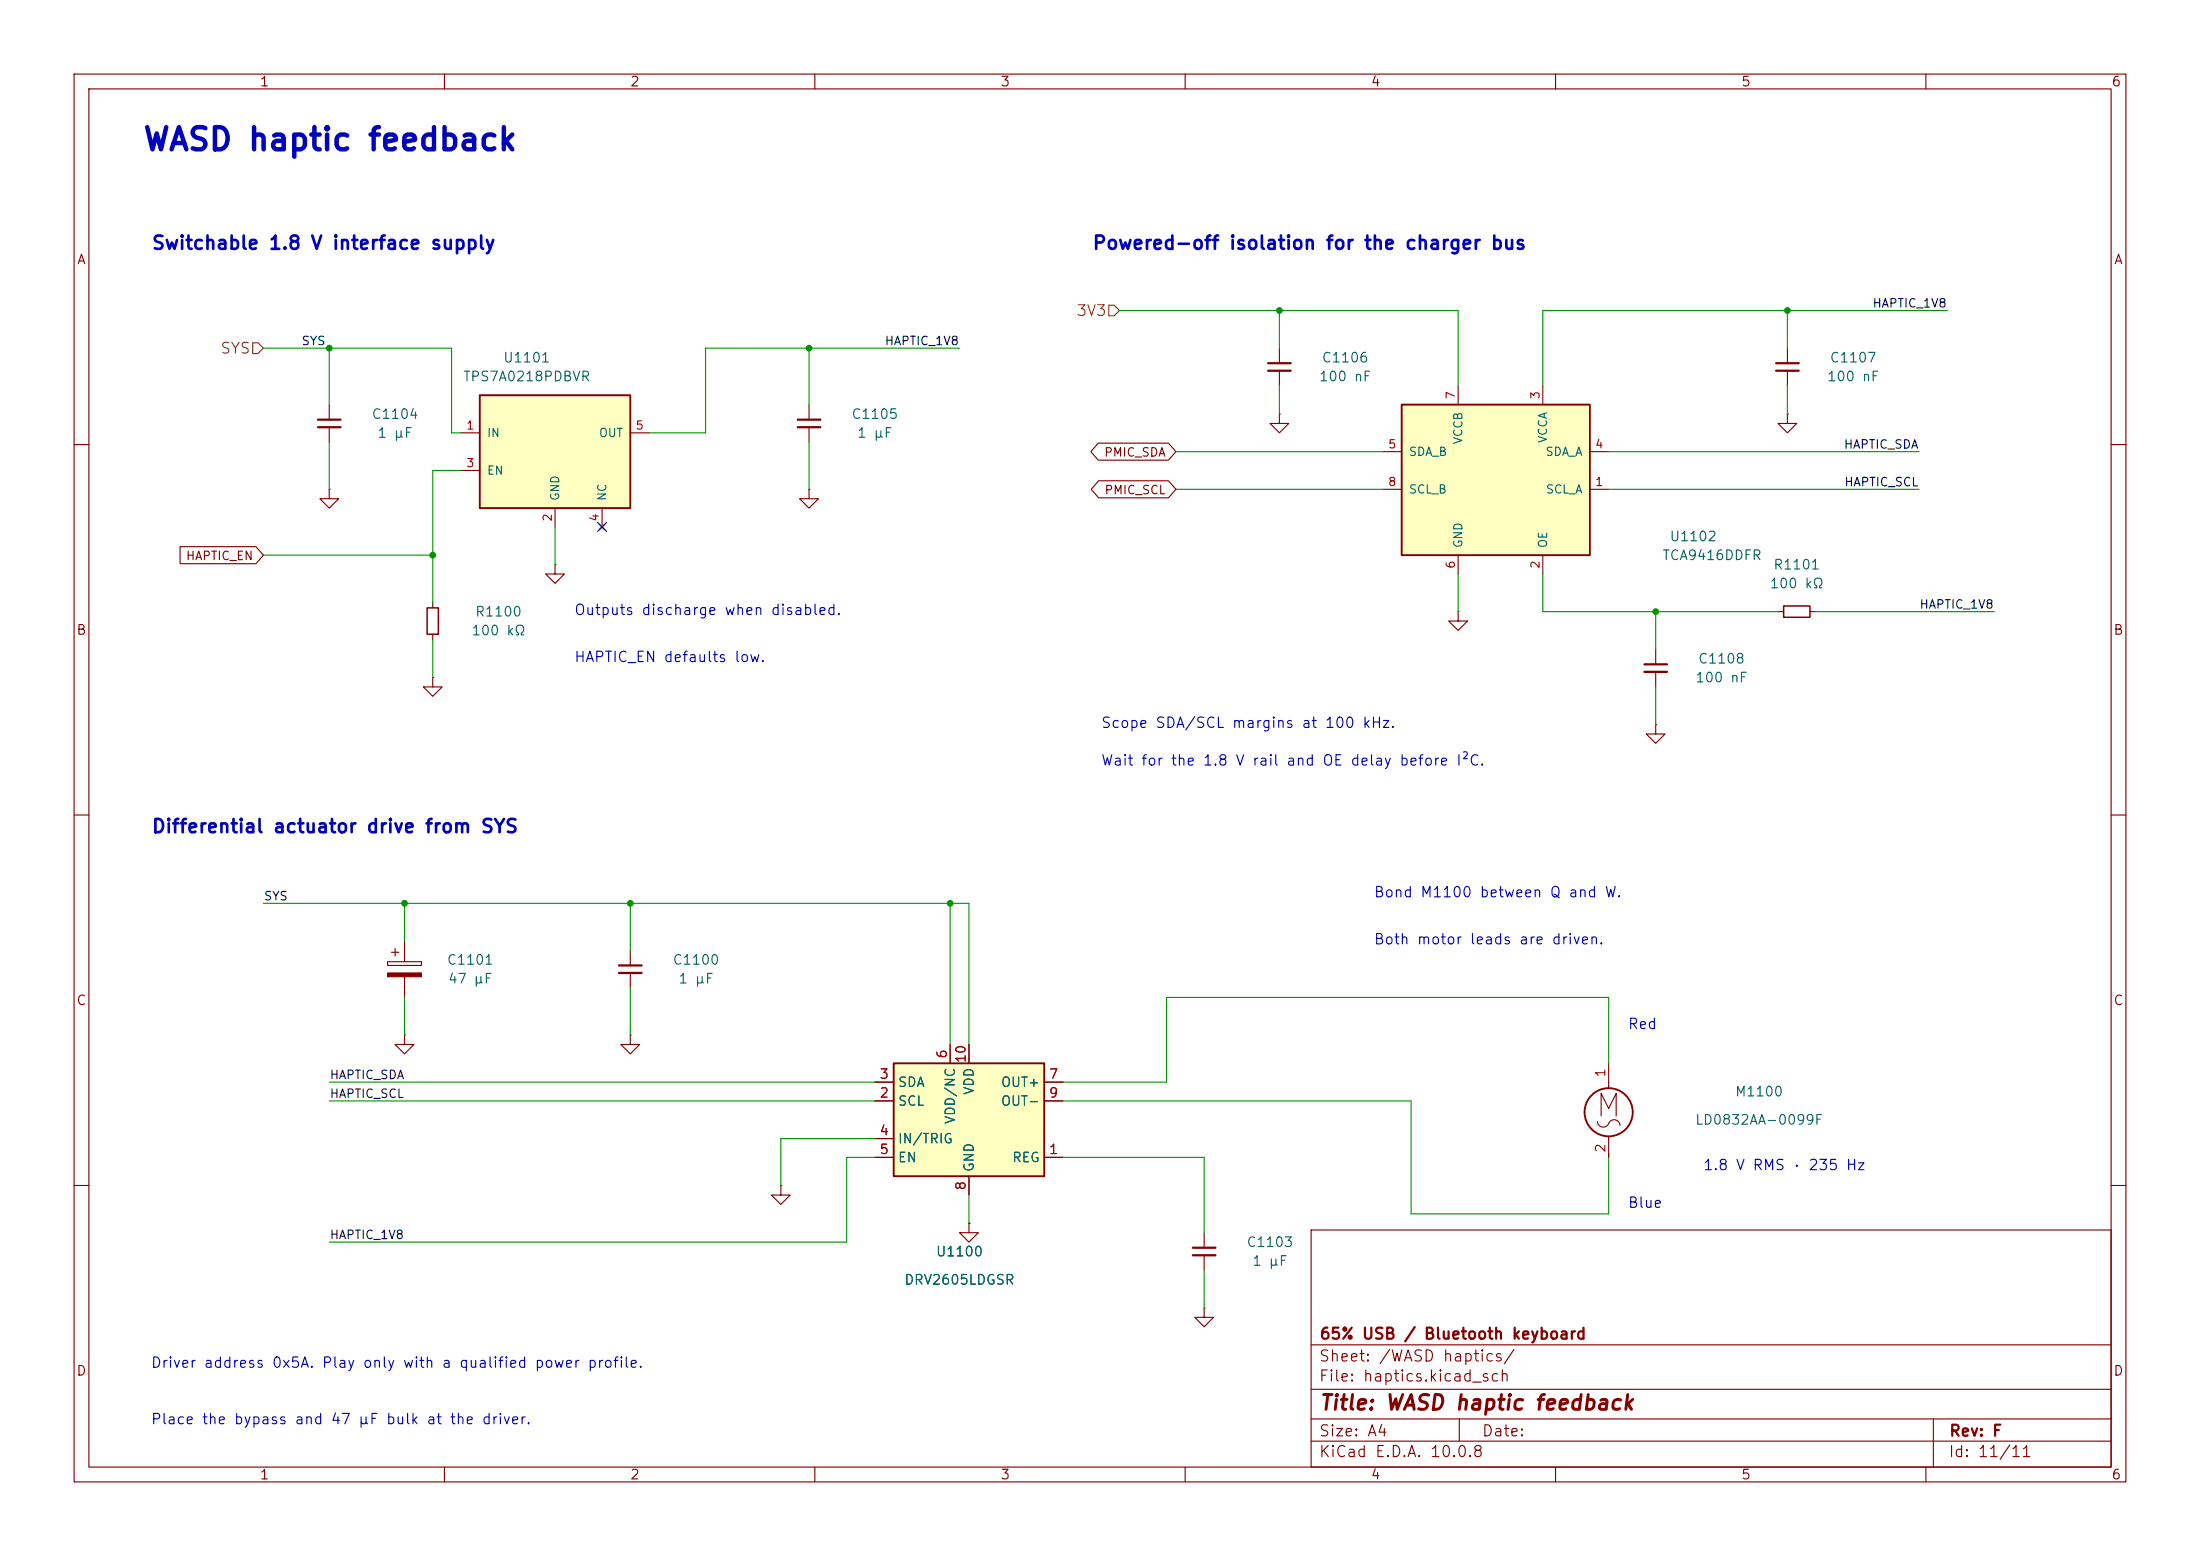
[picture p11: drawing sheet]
(kicad_sch
 (version 20260306)
 (generator "eeschema")
 (generator_version "10.0")
 (paper "A4")
 (title_block
  (title "WASD haptic feedback")
  (rev "F")
  (company "65% USB / Bluetooth keyboard"))
 (lib_symbols
  (symbol "Driver:DRV2605LDGS" (exclude_from_sim no) (in_bom yes) (on_board yes)
   (in_pos_files yes)
   (duplicate_pin_numbers_are_jumpers no)
   (property "Reference" "U" (at -10.16 8.255 0) (show_name no) (do_not_autoplace no) (effects (font (size 1.27 1.27)) (justify left bottom)))
   (property "Value" "DRV2605LDGS" (at 2.54 -8.89 0) (show_name no) (do_not_autoplace no) (effects (font (size 1.27 1.27)) (justify left top)))
   (property "Footprint" "Package_SO:TSSOP-10_3x3mm_P0.5mm" (at 0 0 0) (show_name no) (do_not_autoplace no) (hide yes) (effects (font (size 1.27 1.27)
    (italic yes))))
   (property "Datasheet" "http://www.ti.com/lit/ds/symlink/drv2605l.pdf" (at 0 0 0) (show_name no) (do_not_autoplace no) (hide yes) (effects (font (size 1.27 1.27))))
   (property "Description" "Haptic driver for LRAs and ERMs with effect library, 2-5.2V, TSSOP-10 (Texas DGS0010A / VSSOP)" (at 0 0 0) (show_name no) (do_not_autoplace no) (hide yes) (effects (font (size 1.27 1.27))))
   (symbol "DRV2605LDGS_0_1"
    (rectangle (start -10.16 7.62) (end 10.16 -7.62) (stroke (width 0.254) (type default)) (fill (type background))))
   (symbol "DRV2605LDGS_1_1"
    (pin passive line (at 12.7 -5.08 180) (length 2.54) (name "REG" (effects (font (size 1.27 1.27)))) (number "1" (effects (font (size 1.27 1.27)))))
    (pin input line (at -12.7 2.54 0) (length 2.54) (name "SCL" (effects (font (size 1.27 1.27)))) (number "2" (effects (font (size 1.27 1.27)))))
    (pin bidirectional line (at -12.7 5.08 0) (length 2.54) (name "SDA" (effects (font (size 1.27 1.27)))) (number "3" (effects (font (size 1.27 1.27)))))
    (pin input line (at -12.7 -2.54 0) (length 2.54) (name "IN/TRIG" (effects (font (size 1.27 1.27)))) (number "4" (effects (font (size 1.27 1.27)))))
    (pin input line (at -12.7 -5.08 0) (length 2.54) (name "EN" (effects (font (size 1.27 1.27)))) (number "5" (effects (font (size 1.27 1.27)))))
    (pin power_in line (at -2.54 10.16 270) (length 2.54) (name "VDD/NC" (effects (font (size 1.27 1.27)))) (number "6" (effects (font (size 1.27 1.27)))))
    (pin output line (at 12.7 5.08 180) (length 2.54) (name "OUT+" (effects (font (size 1.27 1.27)))) (number "7" (effects (font (size 1.27 1.27)))))
    (pin power_in line (at 0 -10.16 90) (length 2.54) (name "GND" (effects (font (size 1.27 1.27)))) (number "8" (effects (font (size 1.27 1.27)))))
    (pin output line (at 12.7 2.54 180) (length 2.54) (name "OUT-" (effects (font (size 1.27 1.27)))) (number "9" (effects (font (size 1.27 1.27)))))
    (pin power_in line (at 0 10.16 270) (length 2.54) (name "VDD" (effects (font (size 1.27 1.27)))) (number "10" (effects (font (size 1.27 1.27))))))
   (embedded_fonts no))
  (symbol "Device:C_Small"
   (pin_numbers (hide yes))
   (pin_names
    (offset 0.254) (hide yes)) (exclude_from_sim no) (in_bom yes) (on_board yes)
   (in_pos_files yes)
   (duplicate_pin_numbers_are_jumpers no)
   (property "Reference" "C" (at 0.254 1.778 0) (show_name no) (do_not_autoplace no) (effects (font (size 1.27 1.27)) (justify left)))
   (property "Value" "C_Small" (at 0.254 -2.032 0) (show_name no) (do_not_autoplace no) (effects (font (size 1.27 1.27)) (justify left)))
   (property "Footprint" "" (at 0 0 0) (show_name no) (do_not_autoplace no) (hide yes) (effects (font (size 1.27 1.27))))
   (property "Datasheet" "" (at 0 0 0) (show_name no) (do_not_autoplace no) (hide yes) (effects (font (size 1.27 1.27))))
   (property "Description" "Unpolarized capacitor, small symbol" (at 0 -10.16 0) (show_name no) (do_not_autoplace no) (hide yes) (effects (font (size 1.27 1.27))))
   (symbol "C_Small_0_1"
    (polyline (pts (xy -1.524 0.508) (xy 1.524 0.508)) (stroke (width 0.3048) (type default)) (fill (type none)))
    (polyline (pts (xy -1.524 -0.508) (xy 1.524 -0.508)) (stroke (width 0.3048) (type default)) (fill (type none))))
   (symbol "C_Small_1_1"
    (pin passive line (at 0 2.54 270) (length 2.032) (name "" (effects (font (size 1.27 1.27)))) (number "1" (effects (font (size 1.27 1.27)))))
    (pin passive line (at 0 -2.54 90) (length 2.032) (name "" (effects (font (size 1.27 1.27)))) (number "2" (effects (font (size 1.27 1.27))))))
   (embedded_fonts no))
  (symbol "Device:R_Small"
   (pin_numbers (hide yes))
   (pin_names
    (offset 0.254) (hide yes)) (exclude_from_sim no) (in_bom yes) (on_board yes)
   (in_pos_files yes)
   (duplicate_pin_numbers_are_jumpers no)
   (property "Reference" "R" (at 0 0 90) (show_name no) (do_not_autoplace no) (effects (font (size 1.016 1.016))))
   (property "Value" "R_Small" (at 1.778 0 90) (show_name no) (do_not_autoplace no) (effects (font (size 1.27 1.27))))
   (property "Footprint" "" (at 0 0 0) (show_name no) (do_not_autoplace no) (hide yes) (effects (font (size 1.27 1.27))))
   (property "Datasheet" "" (at 0 0 0) (show_name no) (do_not_autoplace no) (hide yes) (effects (font (size 1.27 1.27))))
   (property "Description" "Resistor, small symbol" (at 0 0 0) (show_name no) (do_not_autoplace no) (hide yes) (effects (font (size 1.27 1.27))))
   (symbol "R_Small_0_1"
    (rectangle (start -0.762 1.778) (end 0.762 -1.778) (stroke (width 0.2032) (type default)) (fill (type none))))
   (symbol "R_Small_1_1"
    (pin passive line (at 0 2.54 270) (length 0.762) (name "" (effects (font (size 1.27 1.27)))) (number "1" (effects (font (size 1.27 1.27)))))
    (pin passive line (at 0 -2.54 90) (length 0.762) (name "" (effects (font (size 1.27 1.27)))) (number "2" (effects (font (size 1.27 1.27))))))
   (embedded_fonts no))
  (symbol "Device:C_Polarized"
   (pin_numbers (hide yes))
   (pin_names
    (offset 0.254)) (exclude_from_sim no) (in_bom yes) (on_board yes)
   (in_pos_files yes)
   (duplicate_pin_numbers_are_jumpers no)
   (property "Reference" "C" (at 0.635 2.54 0) (show_name no) (do_not_autoplace no) (effects (font (size 1.27 1.27)) (justify left)))
   (property "Value" "C_Polarized" (at 0.635 -2.54 0) (show_name no) (do_not_autoplace no) (effects (font (size 1.27 1.27)) (justify left)))
   (property "Footprint" "" (at 0.9652 -3.81 0) (show_name no) (do_not_autoplace no) (hide yes) (effects (font (size 1.27 1.27))))
   (property "Datasheet" "" (at 0 0 0) (show_name no) (do_not_autoplace no) (hide yes) (effects (font (size 1.27 1.27))))
   (property "Description" "Polarized capacitor" (at 0 0 0) (show_name no) (do_not_autoplace no) (hide yes) (effects (font (size 1.27 1.27))))
   (symbol "C_Polarized_0_1"
    (rectangle (start -2.286 0.508) (end 2.286 1.016) (stroke (width 0) (type default)) (fill (type none)))
    (polyline (pts (xy -1.778 2.286) (xy -0.762 2.286)) (stroke (width 0) (type default)) (fill (type none)))
    (polyline (pts (xy -1.27 2.794) (xy -1.27 1.778)) (stroke (width 0) (type default)) (fill (type none)))
    (rectangle (start 2.286 -0.508) (end -2.286 -1.016) (stroke (width 0) (type default)) (fill (type outline))))
   (symbol "C_Polarized_1_1"
    (pin passive line (at 0 3.81 270) (length 2.794) (name "" (effects (font (size 1.27 1.27)))) (number "1" (effects (font (size 1.27 1.27)))))
    (pin passive line (at 0 -3.81 90) (length 2.794) (name "" (effects (font (size 1.27 1.27)))) (number "2" (effects (font (size 1.27 1.27))))))
   (embedded_fonts no))
  (symbol "Motor:Motor_AC"
   (pin_names
    (offset 0)) (exclude_from_sim no) (in_bom yes) (on_board yes)
   (in_pos_files yes)
   (duplicate_pin_numbers_are_jumpers no)
   (property "Reference" "M" (at 2.54 2.54 0) (show_name no) (do_not_autoplace no) (effects (font (size 1.27 1.27)) (justify left)))
   (property "Value" "Motor_AC" (at 2.54 -5.08 0) (show_name no) (do_not_autoplace no) (effects (font (size 1.27 1.27)) (justify left top)))
   (property "Footprint" "" (at 0 -2.286 0) (show_name no) (do_not_autoplace no) (hide yes) (effects (font (size 1.27 1.27))))
   (property "Datasheet" "" (at 0 -2.286 0) (show_name no) (do_not_autoplace no) (hide yes) (effects (font (size 1.27 1.27))))
   (property "Description" "AC Motor" (at 0 0 0) (show_name no) (do_not_autoplace no) (hide yes) (effects (font (size 1.27 1.27))))
   (symbol "Motor_AC_0_0"
    (polyline (pts (xy -1.016 -2.032) (xy -1.016 1.016) (xy 0 -1.016) (xy 1.016 1.016) (xy 1.016 -2.032)) (stroke (width 0) (type default)) (fill (type none)))
    (arc (start 0 -3.048) (mid -0.8622 -3.5222) (end -1.524 -2.794) (stroke (width 0) (type default)) (fill (type none)))
    (arc (start 0 -3.048) (mid 0.8657 -2.5527) (end 1.524 -3.302) (stroke (width 0) (type default)) (fill (type none))))
   (symbol "Motor_AC_0_1"
    (polyline (pts (xy 0 2.032) (xy 0 2.54)) (stroke (width 0) (type default)) (fill (type none)))
    (polyline (pts (xy 0 1.7272) (xy 0 2.0828)) (stroke (width 0) (type default)) (fill (type none)))
    (circle (center 0 -1.524) (radius 3.2512) (stroke (width 0.254) (type default)) (fill (type none)))
    (polyline (pts (xy 0 -4.7752) (xy 0 -5.1816)) (stroke (width 0) (type default)) (fill (type none)))
    (polyline (pts (xy 0 -7.62) (xy 0 -7.112)) (stroke (width 0) (type default)) (fill (type none))))
   (symbol "Motor_AC_1_1"
    (pin passive line (at 0 5.08 270) (length 2.54) (name "" (effects (font (size 1.27 1.27)))) (number "1" (effects (font (size 1.27 1.27)))))
    (pin passive line (at 0 -7.62 90) (length 2.54) (name "" (effects (font (size 1.27 1.27)))) (number "2" (effects (font (size 1.27 1.27))))))
   (embedded_fonts no))
  (symbol "Keyboard_Haptics:TPS7A0218PDBVR"
   (pin_names
    (offset 0.9)) (exclude_from_sim no) (in_bom yes) (on_board yes)
   (property "Reference" "U" (at 0 0 0) (effects (font (size 1.27 1.27))))
   (property "Value" "TPS7A0218PDBVR" (at 0 0 0) (effects (font (size 1.27 1.27))))
   (property "Footprint" "Package_TO_SOT_SMD:SOT-23-5" (at 0 0 0) (hide yes) (effects (font (size 1.27 1.27))))
   (property "Datasheet" "https://www.ti.com/lit/ds/symlink/tps7a02.pdf" (at 0 0 0) (hide yes) (effects (font (size 1.27 1.27))))
   (property "Description" "Switched 1.8 V LDO, DBV-5, active discharge" (at 0 0 0) (hide yes) (effects (font (size 1.27 1.27))))
   (symbol "TPS7A0218PDBVR_0_1"
    (rectangle (start -10.16 7.62) (end 10.16 -7.62) (stroke (width 0.254) (type default)) (fill (type background))))
   (symbol "TPS7A0218PDBVR_1_1"
    (pin power_in line (at -12.7 2.54 0) (length 2.54) (name "IN" (effects (font (size 1.12 1.12)))) (number "1" (effects (font (size 1.12 1.12)))))
    (pin power_in line (at 0 -10.16 90) (length 2.54) (name "GND" (effects (font (size 1.12 1.12)))) (number "2" (effects (font (size 1.12 1.12)))))
    (pin input line (at -12.7 -2.54 0) (length 2.54) (name "EN" (effects (font (size 1.12 1.12)))) (number "3" (effects (font (size 1.12 1.12)))))
    (pin no_connect line (at 6.35 -10.16 90) (length 2.54) (name "NC" (effects (font (size 1.12 1.12)))) (number "4" (effects (font (size 1.12 1.12)))))
    (pin power_out line (at 12.7 2.54 180) (length 2.54) (name "OUT" (effects (font (size 1.12 1.12)))) (number "5" (effects (font (size 1.12 1.12)))))))
  (symbol "Keyboard_Haptics:TCA9416DDFR"
   (pin_names
    (offset 0.9)) (exclude_from_sim no) (in_bom yes) (on_board yes)
   (property "Reference" "U" (at 0 0 0) (effects (font (size 1.27 1.27))))
   (property "Value" "TCA9416DDFR" (at 0 0 0) (effects (font (size 1.27 1.27))))
   (property "Footprint" "Keyboard_Controls:Texas_DDF0008A_TSOT-23-8" (at 0 0 0) (hide yes) (effects (font (size 1.27 1.27))))
   (property "Datasheet" "https://www.ti.com/lit/ds/symlink/tca9416.pdf" (at 0 0 0) (hide yes) (effects (font (size 1.27 1.27))))
   (property "Description" "I²C translator with powered-off isolation, TI DDF-8" (at 0 0 0) (hide yes) (effects (font (size 1.27 1.27))))
   (symbol "TCA9416DDFR_0_1"
    (rectangle (start -12.7 10.16) (end 12.7 -10.16) (stroke (width 0.254) (type default)) (fill (type background))))
   (symbol "TCA9416DDFR_1_1"
    (pin bidirectional line (at 15.24 -1.27 180) (length 2.54) (name "SCL_A" (effects (font (size 1.12 1.12)))) (number "1" (effects (font (size 1.12 1.12)))))
    (pin input line (at 6.35 -12.7 90) (length 2.54) (name "OE" (effects (font (size 1.12 1.12)))) (number "2" (effects (font (size 1.12 1.12)))))
    (pin power_in line (at 6.35 12.7 270) (length 2.54) (name "VCCA" (effects (font (size 1.12 1.12)))) (number "3" (effects (font (size 1.12 1.12)))))
    (pin bidirectional line (at 15.24 3.81 180) (length 2.54) (name "SDA_A" (effects (font (size 1.12 1.12)))) (number "4" (effects (font (size 1.12 1.12)))))
    (pin bidirectional line (at -15.24 3.81 0) (length 2.54) (name "SDA_B" (effects (font (size 1.12 1.12)))) (number "5" (effects (font (size 1.12 1.12)))))
    (pin power_in line (at -5.08 -12.7 90) (length 2.54) (name "GND" (effects (font (size 1.12 1.12)))) (number "6" (effects (font (size 1.12 1.12)))))
    (pin power_in line (at -5.08 12.7 270) (length 2.54) (name "VCCB" (effects (font (size 1.12 1.12)))) (number "7" (effects (font (size 1.12 1.12)))))
    (pin bidirectional line (at -15.24 -1.27 0) (length 2.54) (name "SCL_B" (effects (font (size 1.12 1.12)))) (number "8" (effects (font (size 1.12 1.12)))))))
  (symbol "power:GND"
   (power global)
   (pin_numbers (hide yes))
   (pin_names
    (offset 0) (hide yes)) (exclude_from_sim no) (in_bom yes) (on_board yes)
   (in_pos_files yes)
   (duplicate_pin_numbers_are_jumpers no)
   (property "Reference" "#PWR" (at 0 -6.35 0) (show_name no) (do_not_autoplace no) (hide yes) (effects (font (size 1.27 1.27))))
   (property "Value" "GND" (at 0 -3.81 0) (show_name no) (do_not_autoplace no) (effects (font (size 1.27 1.27))))
   (property "Footprint" "" (at 0 0 0) (show_name no) (do_not_autoplace no) (hide yes) (effects (font (size 1.27 1.27))))
   (property "Datasheet" "" (at 0 0 0) (show_name no) (do_not_autoplace no) (hide yes) (effects (font (size 1.27 1.27))))
   (property "Description" "Power symbol creates a global label with name \"GND\" , ground" (at 0 0 0) (show_name no) (do_not_autoplace no) (hide yes) (effects (font (size 1.27 1.27))))
   (symbol "GND_0_1"
    (polyline (pts (xy 0 0) (xy 0 -1.27) (xy 1.27 -1.27) (xy 0 -2.54) (xy -1.27 -1.27) (xy 0 -1.27)) (stroke (width 0) (type default)) (fill (type none))))
   (symbol "GND_1_1"
    (pin power_in line (at 0 0 270) (length 0) (name "" (effects (font (size 1.27 1.27)))) (number "1" (effects (font (size 1.27 1.27))))))
   (embedded_fonts no)))
 (text "WASD haptic feedback"
  (exclude_from_sim no)
  (at 19.05 19.05 0)
  (effects (font (size 3 3)
    (bold yes)) (justify left)))
 (text "Switchable 1.8 V interface supply"
  (exclude_from_sim no)
  (at 20.32 33.02 0)
  (effects (font (size 1.8 1.8)
    (bold yes)) (justify left)))
 (text "Powered-off isolation for the charger bus"
  (exclude_from_sim no)
  (at 147.32 33.02 0)
  (effects (font (size 1.8 1.8)
    (bold yes)) (justify left)))
 (text "Differential actuator drive from SYS"
  (exclude_from_sim no)
  (at 20.32 111.76 0)
  (effects (font (size 1.8 1.8)
    (bold yes)) (justify left)))
 (symbol
  (lib_id "Keyboard_Haptics:TPS7A0218PDBVR")
  (at 74.93 60.96 0)
  (unit 1)
  (exclude_from_sim no)
  (in_bom yes)
  (on_board yes)
  (dnp no)
  (property "Reference" "U1101" (at 71.12 48.26 0) (effects (font (size 1.3 1.3))))
  (property "Value" "TPS7A0218PDBVR" (at 71.12 50.8 0) (effects (font (size 1.3 1.3))))
  (property "Footprint" "Package_TO_SOT_SMD:SOT-23-5" (at 74.93 60.96 0) (hide yes) (effects (font (size 1.3 1.3))))
  (property "Datasheet" "https://www.ti.com/lit/ds/symlink/tps7a02.pdf" (at 74.93 60.96 0) (hide yes) (effects (font (size 1.3 1.3))))
  (property "Description" "Switched 1.8 V LDO, DBV-5, active discharge" (at 74.93 60.96 0) (hide yes) (effects (font (size 1.3 1.3))))
  (property "MPN" "TPS7A0218PDBVR" (at 74.93 60.96 0) (hide yes) (effects (font (size 1.3 1.3))))
  (property "Manufacturer" "Texas Instruments" (at 74.93 60.96 0) (hide yes) (effects (font (size 1.3 1.3))))
  (property "LCSC" "C3748843" (at 74.93 60.96 0) (hide yes) (effects (font (size 1.3 1.3))))
  (property "Assembly" "Factory SMT" (at 74.93 60.96 0) (hide yes) (effects (font (size 1.3 1.3))))
  (pin "1")
  (pin "2")
  (pin "3")
  (pin "4")
  (pin "5"))
 (hierarchical_label "SYS"
  (shape input)
  (at 35.56 46.99 180)
  (effects (font (size 1.45 1.45)) (justify right)))
 (wire
  (pts (xy 35.56 46.99) (xy 44.45 46.99))
  (stroke (width 0) (type default)))
 (wire
  (pts (xy 44.45 46.99) (xy 60.96 46.99))
  (stroke (width 0) (type default)))
 (wire
  (pts (xy 60.96 46.99) (xy 60.96 58.42))
  (stroke (width 0) (type default)))
 (wire
  (pts (xy 60.96 58.42) (xy 62.23 58.42))
  (stroke (width 0) (type default)))
 (symbol
  (lib_id "Device:C_Small")
  (at 44.45 57.15 0)
  (unit 1)
  (exclude_from_sim no)
  (in_bom yes)
  (on_board yes)
  (dnp no)
  (property "Reference" "C1104" (at 53.34 55.88 0) (effects (font (size 1.3 1.3))))
  (property "Value" "1 µF" (at 53.34 58.42 0) (effects (font (size 1.3 1.3))))
  (property "Footprint" "Capacitor_SMD:C_0603_1608Metric" (at 44.45 57.15 0) (hide yes) (effects (font (size 1.3 1.3))))
  (property "Datasheet" "https://www.lcsc.com/product-detail/C307479.html" (at 44.45 57.15 0) (hide yes) (effects (font (size 1.3 1.3))))
  (property "Description" "1 µF 25 V X7R" (at 44.45 57.15 0) (hide yes) (effects (font (size 1.3 1.3))))
  (property "MPN" "CL10B105KA8NFNC" (at 44.45 57.15 0) (hide yes) (effects (font (size 1.3 1.3))))
  (property "Manufacturer" "Samsung Electro-Mechanics" (at 44.45 57.15 0) (hide yes) (effects (font (size 1.3 1.3))))
  (property "LCSC" "C307479" (at 44.45 57.15 0) (hide yes) (effects (font (size 1.3 1.3))))
  (property "Assembly" "Factory SMT" (at 44.45 57.15 0) (hide yes) (effects (font (size 1.3 1.3))))
  (pin "1")
  (pin "2"))
 (wire
  (pts (xy 44.45 46.99) (xy 44.45 54.61))
  (stroke (width 0) (type default)))
 (wire
  (pts (xy 44.45 59.69) (xy 44.45 66.04))
  (stroke (width 0) (type default)))
 (symbol
  (lib_id "power:GND")
  (at 44.45 66.04 0)
  (unit 1)
  (exclude_from_sim no)
  (in_bom yes)
  (on_board yes)
  (property "Reference" "#PWR11050" (at 44.45 66.04 0) (hide yes) (effects (font (size 1.1 1.1))))
  (property "Value" "GND" (at 44.45 71.12 0) (hide yes) (effects (font (size 1.15 1.15)))))
 (junction
  (at 44.45 46.99)
  (diameter 0)
  (color 0 0 0 0))
 (wire
  (pts (xy 35.56 74.93) (xy 58.42 74.93))
  (stroke (width 0) (type default)))
 (wire
  (pts (xy 58.42 74.93) (xy 58.42 63.5))
  (stroke (width 0) (type default)))
 (wire
  (pts (xy 58.42 63.5) (xy 62.23 63.5))
  (stroke (width 0) (type default)))
 (global_label "HAPTIC_EN"
  (shape input)
  (at 35.56 74.93 180)
  (effects (font (size 1.15 1.15)) (justify right)))
 (junction
  (at 58.42 74.93)
  (diameter 0)
  (color 0 0 0 0))
 (symbol
  (lib_id "Device:R_Small")
  (at 58.42 83.82 0)
  (unit 1)
  (exclude_from_sim no)
  (in_bom yes)
  (on_board yes)
  (dnp no)
  (property "Reference" "R1100" (at 67.31 82.55 0) (effects (font (size 1.3 1.3))))
  (property "Value" "100 kΩ" (at 67.31 85.09 0) (effects (font (size 1.3 1.3))))
  (property "Footprint" "Resistor_SMD:R_0603_1608Metric" (at 58.42 83.82 0) (hide yes) (effects (font (size 1.3 1.3))))
  (property "Datasheet" "https://www.lcsc.com/product-detail/C25803.html" (at 58.42 83.82 0) (hide yes) (effects (font (size 1.3 1.3))))
  (property "Description" "100 kΩ 1%" (at 58.42 83.82 0) (hide yes) (effects (font (size 1.3 1.3))))
  (property "MPN" "0603WAF1003T5E" (at 58.42 83.82 0) (hide yes) (effects (font (size 1.3 1.3))))
  (property "Manufacturer" "UNI-ROYAL" (at 58.42 83.82 0) (hide yes) (effects (font (size 1.3 1.3))))
  (property "LCSC" "C25803" (at 58.42 83.82 0) (hide yes) (effects (font (size 1.3 1.3))))
  (property "Assembly" "Factory SMT" (at 58.42 83.82 0) (hide yes) (effects (font (size 1.3 1.3))))
  (pin "1")
  (pin "2"))
 (wire
  (pts (xy 58.42 74.93) (xy 58.42 81.28))
  (stroke (width 0) (type default)))
 (wire
  (pts (xy 58.42 86.36) (xy 58.42 91.44))
  (stroke (width 0) (type default)))
 (symbol
  (lib_id "power:GND")
  (at 58.42 91.44 0)
  (unit 1)
  (exclude_from_sim no)
  (in_bom yes)
  (on_board yes)
  (property "Reference" "#PWR11051" (at 58.42 91.44 0) (hide yes) (effects (font (size 1.1 1.1))))
  (property "Value" "GND" (at 58.42 96.52 0) (hide yes) (effects (font (size 1.15 1.15)))))
 (no_connect
  (at 81.28 71.12))
 (wire
  (pts (xy 74.93 71.12) (xy 74.93 76.2))
  (stroke (width 0) (type default)))
 (symbol
  (lib_id "power:GND")
  (at 74.93 76.2 0)
  (unit 1)
  (exclude_from_sim no)
  (in_bom yes)
  (on_board yes)
  (property "Reference" "#PWR11052" (at 74.93 76.2 0) (hide yes) (effects (font (size 1.1 1.1))))
  (property "Value" "GND" (at 74.93 81.28 0) (hide yes) (effects (font (size 1.15 1.15)))))
 (wire
  (pts (xy 87.63 58.42) (xy 95.25 58.42))
  (stroke (width 0) (type default)))
 (wire
  (pts (xy 95.25 58.42) (xy 95.25 46.99))
  (stroke (width 0) (type default)))
 (wire
  (pts (xy 95.25 46.99) (xy 109.22 46.99))
  (stroke (width 0) (type default)))
 (wire
  (pts (xy 109.22 46.99) (xy 129.54 46.99))
  (stroke (width 0) (type default)))
 (symbol
  (lib_id "Device:C_Small")
  (at 109.22 57.15 0)
  (unit 1)
  (exclude_from_sim no)
  (in_bom yes)
  (on_board yes)
  (dnp no)
  (property "Reference" "C1105" (at 118.11 55.88 0) (effects (font (size 1.3 1.3))))
  (property "Value" "1 µF" (at 118.11 58.42 0) (effects (font (size 1.3 1.3))))
  (property "Footprint" "Capacitor_SMD:C_0603_1608Metric" (at 109.22 57.15 0) (hide yes) (effects (font (size 1.3 1.3))))
  (property "Datasheet" "https://www.lcsc.com/product-detail/C307479.html" (at 109.22 57.15 0) (hide yes) (effects (font (size 1.3 1.3))))
  (property "Description" "1 µF 25 V X7R" (at 109.22 57.15 0) (hide yes) (effects (font (size 1.3 1.3))))
  (property "MPN" "CL10B105KA8NFNC" (at 109.22 57.15 0) (hide yes) (effects (font (size 1.3 1.3))))
  (property "Manufacturer" "Samsung Electro-Mechanics" (at 109.22 57.15 0) (hide yes) (effects (font (size 1.3 1.3))))
  (property "LCSC" "C307479" (at 109.22 57.15 0) (hide yes) (effects (font (size 1.3 1.3))))
  (property "Assembly" "Factory SMT" (at 109.22 57.15 0) (hide yes) (effects (font (size 1.3 1.3))))
  (pin "1")
  (pin "2"))
 (wire
  (pts (xy 109.22 46.99) (xy 109.22 54.61))
  (stroke (width 0) (type default)))
 (wire
  (pts (xy 109.22 59.69) (xy 109.22 66.04))
  (stroke (width 0) (type default)))
 (symbol
  (lib_id "power:GND")
  (at 109.22 66.04 0)
  (unit 1)
  (exclude_from_sim no)
  (in_bom yes)
  (on_board yes)
  (property "Reference" "#PWR11053" (at 109.22 66.04 0) (hide yes) (effects (font (size 1.1 1.1))))
  (property "Value" "GND" (at 109.22 71.12 0) (hide yes) (effects (font (size 1.15 1.15)))))
 (junction
  (at 109.22 46.99)
  (diameter 0)
  (color 0 0 0 0))
 (label "HAPTIC_1V8"
  (at 129.54 46.99 180)
  (effects (font (size 1.15 1.15)) (justify right bottom)))
 (text "Outputs discharge when disabled."
  (exclude_from_sim no)
  (at 77.47 82.55 0)
  (effects (font (size 1.4 1.4)) (justify left)))
 (text "HAPTIC_EN defaults low."
  (exclude_from_sim no)
  (at 77.47 88.9 0)
  (effects (font (size 1.4 1.4)) (justify left)))
 (symbol
  (lib_id "Keyboard_Haptics:TCA9416DDFR")
  (at 201.93 64.77 0)
  (unit 1)
  (exclude_from_sim no)
  (in_bom yes)
  (on_board yes)
  (dnp no)
  (property "Reference" "U1102" (at 228.6 72.39 0) (effects (font (size 1.3 1.3))))
  (property "Value" "TCA9416DDFR" (at 231.14 74.93 0) (effects (font (size 1.3 1.3))))
  (property "Footprint" "Keyboard_Controls:Texas_DDF0008A_TSOT-23-8" (at 201.93 64.77 0) (hide yes) (effects (font (size 1.3 1.3))))
  (property "Datasheet" "https://www.ti.com/lit/ds/symlink/tca9416.pdf" (at 201.93 64.77 0) (hide yes) (effects (font (size 1.3 1.3))))
  (property "Description" "I²C translator with powered-off isolation, TI DDF-8" (at 201.93 64.77 0) (hide yes) (effects (font (size 1.3 1.3))))
  (property "MPN" "TCA9416DDFR" (at 201.93 64.77 0) (hide yes) (effects (font (size 1.3 1.3))))
  (property "Manufacturer" "Texas Instruments" (at 201.93 64.77 0) (hide yes) (effects (font (size 1.3 1.3))))
  (property "LCSC" "C4364143" (at 201.93 64.77 0) (hide yes) (effects (font (size 1.3 1.3))))
  (property "Assembly" "Factory SMT" (at 201.93 64.77 0) (hide yes) (effects (font (size 1.3 1.3))))
  (pin "1")
  (pin "2")
  (pin "3")
  (pin "4")
  (pin "5")
  (pin "6")
  (pin "7")
  (pin "8"))
 (hierarchical_label "3V3"
  (shape input)
  (at 151.13 41.91 180)
  (effects (font (size 1.45 1.45)) (justify right)))
 (wire
  (pts (xy 151.13 41.91) (xy 172.72 41.91))
  (stroke (width 0) (type default)))
 (wire
  (pts (xy 172.72 41.91) (xy 196.85 41.91))
  (stroke (width 0) (type default)))
 (wire
  (pts (xy 196.85 41.91) (xy 196.85 52.07))
  (stroke (width 0) (type default)))
 (junction
  (at 172.72 41.91)
  (diameter 0)
  (color 0 0 0 0))
 (symbol
  (lib_id "Device:C_Small")
  (at 172.72 49.53 0)
  (unit 1)
  (exclude_from_sim no)
  (in_bom yes)
  (on_board yes)
  (dnp no)
  (property "Reference" "C1106" (at 181.61 48.26 0) (effects (font (size 1.3 1.3))))
  (property "Value" "100 nF" (at 181.61 50.8 0) (effects (font (size 1.3 1.3))))
  (property "Footprint" "Capacitor_SMD:C_0603_1608Metric" (at 172.72 49.53 0) (hide yes) (effects (font (size 1.3 1.3))))
  (property "Datasheet" "https://www.lcsc.com/product-detail/C1591.html" (at 172.72 49.53 0) (hide yes) (effects (font (size 1.3 1.3))))
  (property "Description" "100 nF 50 V X7R" (at 172.72 49.53 0) (hide yes) (effects (font (size 1.3 1.3))))
  (property "MPN" "CL10B104KB8NNNC" (at 172.72 49.53 0) (hide yes) (effects (font (size 1.3 1.3))))
  (property "Manufacturer" "Samsung Electro-Mechanics" (at 172.72 49.53 0) (hide yes) (effects (font (size 1.3 1.3))))
  (property "LCSC" "C1591" (at 172.72 49.53 0) (hide yes) (effects (font (size 1.3 1.3))))
  (property "Assembly" "Factory SMT" (at 172.72 49.53 0) (hide yes) (effects (font (size 1.3 1.3))))
  (pin "1")
  (pin "2"))
 (wire
  (pts (xy 172.72 41.91) (xy 172.72 46.99))
  (stroke (width 0) (type default)))
 (wire
  (pts (xy 172.72 52.07) (xy 172.72 55.88))
  (stroke (width 0) (type default)))
 (symbol
  (lib_id "power:GND")
  (at 172.72 55.88 0)
  (unit 1)
  (exclude_from_sim no)
  (in_bom yes)
  (on_board yes)
  (property "Reference" "#PWR11054" (at 172.72 55.88 0) (hide yes) (effects (font (size 1.1 1.1))))
  (property "Value" "GND" (at 172.72 60.96 0) (hide yes) (effects (font (size 1.15 1.15)))))
 (wire
  (pts (xy 208.28 52.07) (xy 208.28 41.91))
  (stroke (width 0) (type default)))
 (wire
  (pts (xy 208.28 41.91) (xy 241.3 41.91))
  (stroke (width 0) (type default)))
 (wire
  (pts (xy 241.3 41.91) (xy 262.89 41.91))
  (stroke (width 0) (type default)))
 (junction
  (at 241.3 41.91)
  (diameter 0)
  (color 0 0 0 0))
 (label "HAPTIC_1V8"
  (at 262.89 41.91 180)
  (effects (font (size 1.15 1.15)) (justify right bottom)))
 (symbol
  (lib_id "Device:C_Small")
  (at 241.3 49.53 0)
  (unit 1)
  (exclude_from_sim no)
  (in_bom yes)
  (on_board yes)
  (dnp no)
  (property "Reference" "C1107" (at 250.19 48.26 0) (effects (font (size 1.3 1.3))))
  (property "Value" "100 nF" (at 250.19 50.8 0) (effects (font (size 1.3 1.3))))
  (property "Footprint" "Capacitor_SMD:C_0603_1608Metric" (at 241.3 49.53 0) (hide yes) (effects (font (size 1.3 1.3))))
  (property "Datasheet" "https://www.lcsc.com/product-detail/C1591.html" (at 241.3 49.53 0) (hide yes) (effects (font (size 1.3 1.3))))
  (property "Description" "100 nF 50 V X7R" (at 241.3 49.53 0) (hide yes) (effects (font (size 1.3 1.3))))
  (property "MPN" "CL10B104KB8NNNC" (at 241.3 49.53 0) (hide yes) (effects (font (size 1.3 1.3))))
  (property "Manufacturer" "Samsung Electro-Mechanics" (at 241.3 49.53 0) (hide yes) (effects (font (size 1.3 1.3))))
  (property "LCSC" "C1591" (at 241.3 49.53 0) (hide yes) (effects (font (size 1.3 1.3))))
  (property "Assembly" "Factory SMT" (at 241.3 49.53 0) (hide yes) (effects (font (size 1.3 1.3))))
  (pin "1")
  (pin "2"))
 (wire
  (pts (xy 241.3 41.91) (xy 241.3 46.99))
  (stroke (width 0) (type default)))
 (wire
  (pts (xy 241.3 52.07) (xy 241.3 55.88))
  (stroke (width 0) (type default)))
 (symbol
  (lib_id "power:GND")
  (at 241.3 55.88 0)
  (unit 1)
  (exclude_from_sim no)
  (in_bom yes)
  (on_board yes)
  (property "Reference" "#PWR11055" (at 241.3 55.88 0) (hide yes) (effects (font (size 1.1 1.1))))
  (property "Value" "GND" (at 241.3 60.96 0) (hide yes) (effects (font (size 1.15 1.15)))))
 (wire
  (pts (xy 158.75 60.96) (xy 186.69 60.96))
  (stroke (width 0) (type default)))
 (wire
  (pts (xy 158.75 66.04) (xy 186.69 66.04))
  (stroke (width 0) (type default)))
 (global_label "PMIC_SDA"
  (shape bidirectional)
  (at 158.75 60.96 180)
  (effects (font (size 1.15 1.15)) (justify right)))
 (global_label "PMIC_SCL"
  (shape bidirectional)
  (at 158.75 66.04 180)
  (effects (font (size 1.15 1.15)) (justify right)))
 (wire
  (pts (xy 217.17 60.96) (xy 259.08 60.96))
  (stroke (width 0) (type default)))
 (wire
  (pts (xy 217.17 66.04) (xy 259.08 66.04))
  (stroke (width 0) (type default)))
 (label "HAPTIC_SDA"
  (at 259.08 60.96 180)
  (effects (font (size 1.15 1.15)) (justify right bottom)))
 (label "HAPTIC_SCL"
  (at 259.08 66.04 180)
  (effects (font (size 1.15 1.15)) (justify right bottom)))
 (wire
  (pts (xy 196.85 77.47) (xy 196.85 82.55))
  (stroke (width 0) (type default)))
 (symbol
  (lib_id "power:GND")
  (at 196.85 82.55 0)
  (unit 1)
  (exclude_from_sim no)
  (in_bom yes)
  (on_board yes)
  (property "Reference" "#PWR11056" (at 196.85 82.55 0) (hide yes) (effects (font (size 1.1 1.1))))
  (property "Value" "GND" (at 196.85 87.63 0) (hide yes) (effects (font (size 1.15 1.15)))))
 (symbol
  (lib_id "Device:R_Small")
  (at 242.57 82.55 90)
  (unit 1)
  (exclude_from_sim no)
  (in_bom yes)
  (on_board yes)
  (dnp no)
  (property "Reference" "R1101" (at 242.57 76.2 90) (effects (font (size 1.3 1.3))))
  (property "Value" "100 kΩ" (at 242.57 78.74 90) (effects (font (size 1.3 1.3))))
  (property "Footprint" "Resistor_SMD:R_0603_1608Metric" (at 242.57 82.55 90) (hide yes) (effects (font (size 1.3 1.3))))
  (property "Datasheet" "https://www.lcsc.com/product-detail/C25803.html" (at 242.57 82.55 90) (hide yes) (effects (font (size 1.3 1.3))))
  (property "Description" "100 kΩ 1%" (at 242.57 82.55 90) (hide yes) (effects (font (size 1.3 1.3))))
  (property "MPN" "0603WAF1003T5E" (at 242.57 82.55 90) (hide yes) (effects (font (size 1.3 1.3))))
  (property "Manufacturer" "UNI-ROYAL" (at 242.57 82.55 90) (hide yes) (effects (font (size 1.3 1.3))))
  (property "LCSC" "C25803" (at 242.57 82.55 90) (hide yes) (effects (font (size 1.3 1.3))))
  (property "Assembly" "Factory SMT" (at 242.57 82.55 90) (hide yes) (effects (font (size 1.3 1.3))))
  (pin "1")
  (pin "2"))
 (wire
  (pts (xy 208.28 77.47) (xy 208.28 82.55))
  (stroke (width 0) (type default)))
 (wire
  (pts (xy 208.28 82.55) (xy 223.52 82.55))
  (stroke (width 0) (type default)))
 (wire
  (pts (xy 223.52 82.55) (xy 240.03 82.55))
  (stroke (width 0) (type default)))
 (wire
  (pts (xy 245.11 82.55) (xy 269.24 82.55))
  (stroke (width 0) (type default)))
 (label "HAPTIC_1V8"
  (at 269.24 82.55 180)
  (effects (font (size 1.15 1.15)) (justify right bottom)))
 (junction
  (at 223.52 82.55)
  (diameter 0)
  (color 0 0 0 0))
 (symbol
  (lib_id "Device:C_Small")
  (at 223.52 90.17 0)
  (unit 1)
  (exclude_from_sim no)
  (in_bom yes)
  (on_board yes)
  (dnp no)
  (property "Reference" "C1108" (at 232.41 88.9 0) (effects (font (size 1.3 1.3))))
  (property "Value" "100 nF" (at 232.41 91.44 0) (effects (font (size 1.3 1.3))))
  (property "Footprint" "Capacitor_SMD:C_0603_1608Metric" (at 223.52 90.17 0) (hide yes) (effects (font (size 1.3 1.3))))
  (property "Datasheet" "https://www.lcsc.com/product-detail/C1591.html" (at 223.52 90.17 0) (hide yes) (effects (font (size 1.3 1.3))))
  (property "Description" "100 nF 50 V X7R" (at 223.52 90.17 0) (hide yes) (effects (font (size 1.3 1.3))))
  (property "MPN" "CL10B104KB8NNNC" (at 223.52 90.17 0) (hide yes) (effects (font (size 1.3 1.3))))
  (property "Manufacturer" "Samsung Electro-Mechanics" (at 223.52 90.17 0) (hide yes) (effects (font (size 1.3 1.3))))
  (property "LCSC" "C1591" (at 223.52 90.17 0) (hide yes) (effects (font (size 1.3 1.3))))
  (property "Assembly" "Factory SMT" (at 223.52 90.17 0) (hide yes) (effects (font (size 1.3 1.3))))
  (pin "1")
  (pin "2"))
 (wire
  (pts (xy 223.52 82.55) (xy 223.52 87.63))
  (stroke (width 0) (type default)))
 (wire
  (pts (xy 223.52 92.71) (xy 223.52 97.79))
  (stroke (width 0) (type default)))
 (symbol
  (lib_id "power:GND")
  (at 223.52 97.79 0)
  (unit 1)
  (exclude_from_sim no)
  (in_bom yes)
  (on_board yes)
  (property "Reference" "#PWR11057" (at 223.52 97.79 0) (hide yes) (effects (font (size 1.1 1.1))))
  (property "Value" "GND" (at 223.52 102.87 0) (hide yes) (effects (font (size 1.15 1.15)))))
 (text "Scope SDA/SCL margins at 100 kHz."
  (exclude_from_sim no)
  (at 148.59 97.79 0)
  (effects (font (size 1.4 1.4)) (justify left)))
 (text "Wait for the 1.8 V rail and OE delay before I²C."
  (exclude_from_sim no)
  (at 148.59 102.87 0)
  (effects (font (size 1.4 1.4)) (justify left)))
 (symbol
  (lib_id "Driver:DRV2605LDGS")
  (at 130.81 151.13 0)
  (unit 1)
  (exclude_from_sim no)
  (in_bom yes)
  (on_board yes)
  (dnp no)
  (property "Reference" "U1100" (at 129.54 168.91 0) (effects (font (size 1.3 1.3))))
  (property "Value" "DRV2605LDGSR" (at 129.54 172.72 0) (effects (font (size 1.3 1.3))))
  (property "Footprint" "Package_SO:TSSOP-10_3x3mm_P0.5mm" (at 130.81 151.13 0) (hide yes) (effects (font (size 1.3 1.3))))
  (property "Datasheet" "https://www.ti.com/lit/ds/symlink/drv2605l.pdf" (at 130.81 151.13 0) (hide yes) (effects (font (size 1.3 1.3))))
  (property "Description" "I²C haptic driver with LRA tracking and braking" (at 130.81 151.13 0) (hide yes) (effects (font (size 1.3 1.3))))
  (property "MPN" "DRV2605LDGSR" (at 130.81 151.13 0) (hide yes) (effects (font (size 1.3 1.3))))
  (property "Manufacturer" "Texas Instruments" (at 130.81 151.13 0) (hide yes) (effects (font (size 1.3 1.3))))
  (property "LCSC" "C527464" (at 130.81 151.13 0) (hide yes) (effects (font (size 1.3 1.3))))
  (property "Assembly" "Factory SMT" (at 130.81 151.13 0) (hide yes) (effects (font (size 1.3 1.3))))
  (pin "1")
  (pin "2")
  (pin "3")
  (pin "4")
  (pin "5")
  (pin "6")
  (pin "7")
  (pin "8")
  (pin "9")
  (pin "10"))
 (symbol
  (lib_id "Motor:Motor_AC")
  (at 217.17 148.59 0)
  (unit 1)
  (exclude_from_sim no)
  (in_bom yes)
  (on_board yes)
  (dnp no)
  (property "Reference" "M1100" (at 237.49 147.32 0) (effects (font (size 1.3 1.3))))
  (property "Value" "LD0832AA-0099F" (at 237.49 151.13 0) (effects (font (size 1.3 1.3))))
  (property "Footprint" "Keyboard_Controls:LD0832AA-0099F_WirePads" (at 217.17 148.59 0) (hide yes) (effects (font (size 1.3 1.3))))
  (property "Datasheet" "https://datasheet.lcsc.com/datasheet/pdf/580d59942d9a20ef68cfb57a79ad50f2.pdf?productCode=C2682305" (at 217.17 148.59 0) (hide yes) (effects (font (size 1.3 1.3))))
  (property "Description" "Wired Z-axis linear resonant actuator" (at 217.17 148.59 0) (hide yes) (effects (font (size 1.3 1.3))))
  (property "MPN" "LD0832AA-0099F" (at 217.17 148.59 0) (hide yes) (effects (font (size 1.3 1.3))))
  (property "Manufacturer" "LEADER" (at 217.17 148.59 0) (hide yes) (effects (font (size 1.3 1.3))))
  (property "LCSC" "C2682305" (at 217.17 148.59 0) (hide yes) (effects (font (size 1.3 1.3))))
  (property "Assembly" "Hand solder after reflow and bond to PCB" (at 217.17 148.59 0) (hide yes) (effects (font (size 1.3 1.3))))
  (pin "1")
  (pin "2"))
 (wire
  (pts (xy 35.56 121.92) (xy 54.61 121.92))
  (stroke (width 0) (type default)))
 (wire
  (pts (xy 54.61 121.92) (xy 85.09 121.92))
  (stroke (width 0) (type default)))
 (wire
  (pts (xy 85.09 121.92) (xy 128.27 121.92))
  (stroke (width 0) (type default)))
 (wire
  (pts (xy 128.27 121.92) (xy 130.81 121.92))
  (stroke (width 0) (type default)))
 (wire
  (pts (xy 130.81 121.92) (xy 130.81 140.97))
  (stroke (width 0) (type default)))
 (label "SYS"
  (at 35.56 121.92 0)
  (effects (font (size 1.15 1.15)) (justify left bottom)))
 (label "SYS"
  (at 40.64 46.99 0)
  (effects (font (size 1.15 1.15)) (justify left bottom)))
 (wire
  (pts (xy 128.27 121.92) (xy 128.27 140.97))
  (stroke (width 0) (type default)))
 (junction
  (at 54.61 121.92)
  (diameter 0)
  (color 0 0 0 0))
 (junction
  (at 85.09 121.92)
  (diameter 0)
  (color 0 0 0 0))
 (junction
  (at 128.27 121.92)
  (diameter 0)
  (color 0 0 0 0))
 (symbol
  (lib_id "Device:C_Polarized")
  (at 54.61 130.81 0)
  (unit 1)
  (exclude_from_sim no)
  (in_bom yes)
  (on_board yes)
  (dnp no)
  (property "Reference" "C1101" (at 63.5 129.54 0) (effects (font (size 1.3 1.3))))
  (property "Value" "47 µF" (at 63.5 132.08 0) (effects (font (size 1.3 1.3))))
  (property "Footprint" "Capacitor_Tantalum_SMD:CP_EIA-7343-31_Kemet-D" (at 54.61 130.81 0) (hide yes) (effects (font (size 1.3 1.3))))
  (property "Datasheet" "https://www.lcsc.com/product-detail/C284840.html" (at 54.61 130.81 0) (hide yes) (effects (font (size 1.3 1.3))))
  (property "Description" "47 µF 16 V tantalum, 150 mΩ maximum ESR at 100 kHz" (at 54.61 130.81 0) (hide yes) (effects (font (size 1.3 1.3))))
  (property "MPN" "TPSD476K016R0150" (at 54.61 130.81 0) (hide yes) (effects (font (size 1.3 1.3))))
  (property "Manufacturer" "KYOCERA AVX" (at 54.61 130.81 0) (hide yes) (effects (font (size 1.3 1.3))))
  (property "LCSC" "C284840" (at 54.61 130.81 0) (hide yes) (effects (font (size 1.3 1.3))))
  (property "Assembly" "Factory SMT" (at 54.61 130.81 0) (hide yes) (effects (font (size 1.3 1.3))))
  (pin "1")
  (pin "2"))
 (wire
  (pts (xy 54.61 121.92) (xy 54.61 127))
  (stroke (width 0) (type default)))
 (wire
  (pts (xy 54.61 134.62) (xy 54.61 139.7))
  (stroke (width 0) (type default)))
 (symbol
  (lib_id "power:GND")
  (at 54.61 139.7 0)
  (unit 1)
  (exclude_from_sim no)
  (in_bom yes)
  (on_board yes)
  (property "Reference" "#PWR11058" (at 54.61 139.7 0) (hide yes) (effects (font (size 1.1 1.1))))
  (property "Value" "GND" (at 54.61 144.78 0) (hide yes) (effects (font (size 1.15 1.15)))))
 (symbol
  (lib_id "Device:C_Small")
  (at 85.09 130.81 0)
  (unit 1)
  (exclude_from_sim no)
  (in_bom yes)
  (on_board yes)
  (dnp no)
  (property "Reference" "C1100" (at 93.98 129.54 0) (effects (font (size 1.3 1.3))))
  (property "Value" "1 µF" (at 93.98 132.08 0) (effects (font (size 1.3 1.3))))
  (property "Footprint" "Capacitor_SMD:C_0603_1608Metric" (at 85.09 130.81 0) (hide yes) (effects (font (size 1.3 1.3))))
  (property "Datasheet" "https://www.lcsc.com/product-detail/C307479.html" (at 85.09 130.81 0) (hide yes) (effects (font (size 1.3 1.3))))
  (property "Description" "1 µF 25 V X7R" (at 85.09 130.81 0) (hide yes) (effects (font (size 1.3 1.3))))
  (property "MPN" "CL10B105KA8NFNC" (at 85.09 130.81 0) (hide yes) (effects (font (size 1.3 1.3))))
  (property "Manufacturer" "Samsung Electro-Mechanics" (at 85.09 130.81 0) (hide yes) (effects (font (size 1.3 1.3))))
  (property "LCSC" "C307479" (at 85.09 130.81 0) (hide yes) (effects (font (size 1.3 1.3))))
  (property "Assembly" "Factory SMT" (at 85.09 130.81 0) (hide yes) (effects (font (size 1.3 1.3))))
  (pin "1")
  (pin "2"))
 (wire
  (pts (xy 85.09 121.92) (xy 85.09 128.27))
  (stroke (width 0) (type default)))
 (wire
  (pts (xy 85.09 133.35) (xy 85.09 139.7))
  (stroke (width 0) (type default)))
 (symbol
  (lib_id "power:GND")
  (at 85.09 139.7 0)
  (unit 1)
  (exclude_from_sim no)
  (in_bom yes)
  (on_board yes)
  (property "Reference" "#PWR11059" (at 85.09 139.7 0) (hide yes) (effects (font (size 1.1 1.1))))
  (property "Value" "GND" (at 85.09 144.78 0) (hide yes) (effects (font (size 1.15 1.15)))))
 (wire
  (pts (xy 44.45 146.05) (xy 118.11 146.05))
  (stroke (width 0) (type default)))
 (wire
  (pts (xy 44.45 148.59) (xy 118.11 148.59))
  (stroke (width 0) (type default)))
 (label "HAPTIC_SDA"
  (at 44.45 146.05 0)
  (effects (font (size 1.15 1.15)) (justify left bottom)))
 (label "HAPTIC_SCL"
  (at 44.45 148.59 0)
  (effects (font (size 1.15 1.15)) (justify left bottom)))
 (wire
  (pts (xy 118.11 153.67) (xy 105.41 153.67))
  (stroke (width 0) (type default)))
 (wire
  (pts (xy 105.41 153.67) (xy 105.41 160.02))
  (stroke (width 0) (type default)))
 (symbol
  (lib_id "power:GND")
  (at 105.41 160.02 0)
  (unit 1)
  (exclude_from_sim no)
  (in_bom yes)
  (on_board yes)
  (property "Reference" "#PWR11060" (at 105.41 160.02 0) (hide yes) (effects (font (size 1.1 1.1))))
  (property "Value" "GND" (at 105.41 165.1 0) (hide yes) (effects (font (size 1.15 1.15)))))
 (wire
  (pts (xy 118.11 156.21) (xy 114.3 156.21))
  (stroke (width 0) (type default)))
 (wire
  (pts (xy 114.3 156.21) (xy 114.3 167.64))
  (stroke (width 0) (type default)))
 (wire
  (pts (xy 114.3 167.64) (xy 44.45 167.64))
  (stroke (width 0) (type default)))
 (label "HAPTIC_1V8"
  (at 44.45 167.64 0)
  (effects (font (size 1.15 1.15)) (justify left bottom)))
 (wire
  (pts (xy 130.81 161.29) (xy 130.81 165.1))
  (stroke (width 0) (type default)))
 (symbol
  (lib_id "power:GND")
  (at 130.81 165.1 0)
  (unit 1)
  (exclude_from_sim no)
  (in_bom yes)
  (on_board yes)
  (property "Reference" "#PWR11061" (at 130.81 165.1 0) (hide yes) (effects (font (size 1.1 1.1))))
  (property "Value" "GND" (at 130.81 170.18 0) (hide yes) (effects (font (size 1.15 1.15)))))
 (wire
  (pts (xy 143.51 156.21) (xy 162.56 156.21))
  (stroke (width 0) (type default)))
 (wire
  (pts (xy 162.56 156.21) (xy 162.56 166.37))
  (stroke (width 0) (type default)))
 (symbol
  (lib_id "Device:C_Small")
  (at 162.56 168.91 0)
  (unit 1)
  (exclude_from_sim no)
  (in_bom yes)
  (on_board yes)
  (dnp no)
  (property "Reference" "C1103" (at 171.45 167.64 0) (effects (font (size 1.3 1.3))))
  (property "Value" "1 µF" (at 171.45 170.18 0) (effects (font (size 1.3 1.3))))
  (property "Footprint" "Capacitor_SMD:C_0603_1608Metric" (at 162.56 168.91 0) (hide yes) (effects (font (size 1.3 1.3))))
  (property "Datasheet" "https://www.lcsc.com/product-detail/C307479.html" (at 162.56 168.91 0) (hide yes) (effects (font (size 1.3 1.3))))
  (property "Description" "1 µF 25 V X7R" (at 162.56 168.91 0) (hide yes) (effects (font (size 1.3 1.3))))
  (property "MPN" "CL10B105KA8NFNC" (at 162.56 168.91 0) (hide yes) (effects (font (size 1.3 1.3))))
  (property "Manufacturer" "Samsung Electro-Mechanics" (at 162.56 168.91 0) (hide yes) (effects (font (size 1.3 1.3))))
  (property "LCSC" "C307479" (at 162.56 168.91 0) (hide yes) (effects (font (size 1.3 1.3))))
  (property "Assembly" "Factory SMT" (at 162.56 168.91 0) (hide yes) (effects (font (size 1.3 1.3))))
  (pin "1")
  (pin "2"))
 (wire
  (pts (xy 162.56 171.45) (xy 162.56 176.53))
  (stroke (width 0) (type default)))
 (symbol
  (lib_id "power:GND")
  (at 162.56 176.53 0)
  (unit 1)
  (exclude_from_sim no)
  (in_bom yes)
  (on_board yes)
  (property "Reference" "#PWR11062" (at 162.56 176.53 0) (hide yes) (effects (font (size 1.1 1.1))))
  (property "Value" "GND" (at 162.56 181.61 0) (hide yes) (effects (font (size 1.15 1.15)))))
 (wire
  (pts (xy 143.51 146.05) (xy 157.48 146.05))
  (stroke (width 0) (type default)))
 (wire
  (pts (xy 157.48 146.05) (xy 157.48 134.62))
  (stroke (width 0) (type default)))
 (wire
  (pts (xy 157.48 134.62) (xy 217.17 134.62))
  (stroke (width 0) (type default)))
 (wire
  (pts (xy 217.17 134.62) (xy 217.17 143.51))
  (stroke (width 0) (type default)))
 (wire
  (pts (xy 143.51 148.59) (xy 190.5 148.59))
  (stroke (width 0) (type default)))
 (wire
  (pts (xy 190.5 148.59) (xy 190.5 163.83))
  (stroke (width 0) (type default)))
 (wire
  (pts (xy 190.5 163.83) (xy 217.17 163.83))
  (stroke (width 0) (type default)))
 (wire
  (pts (xy 217.17 163.83) (xy 217.17 156.21))
  (stroke (width 0) (type default)))
 (text "Red"
  (exclude_from_sim no)
  (at 219.71 138.43 0)
  (effects (font (size 1.4 1.4)) (justify left)))
 (text "Blue"
  (exclude_from_sim no)
  (at 219.71 162.56 0)
  (effects (font (size 1.4 1.4)) (justify left)))
 (text "1.8 V RMS · 235 Hz"
  (exclude_from_sim no)
  (at 229.87 157.48 0)
  (effects (font (size 1.4 1.4)) (justify left)))
 (text "Bond M1100 between Q and W."
  (exclude_from_sim no)
  (at 185.42 120.65 0)
  (effects (font (size 1.4 1.4)) (justify left)))
 (text "Both motor leads are driven."
  (exclude_from_sim no)
  (at 185.42 127 0)
  (effects (font (size 1.4 1.4)) (justify left)))
 (text "Driver address 0x5A. Play only with a qualified power profile."
  (exclude_from_sim no)
  (at 20.32 184.15 0)
  (effects (font (size 1.4 1.4)) (justify left)))
 (text "Place the bypass and 47 µF bulk at the driver."
  (exclude_from_sim no)
  (at 20.32 191.77 0)
  (effects (font (size 1.4 1.4)) (justify left))))
